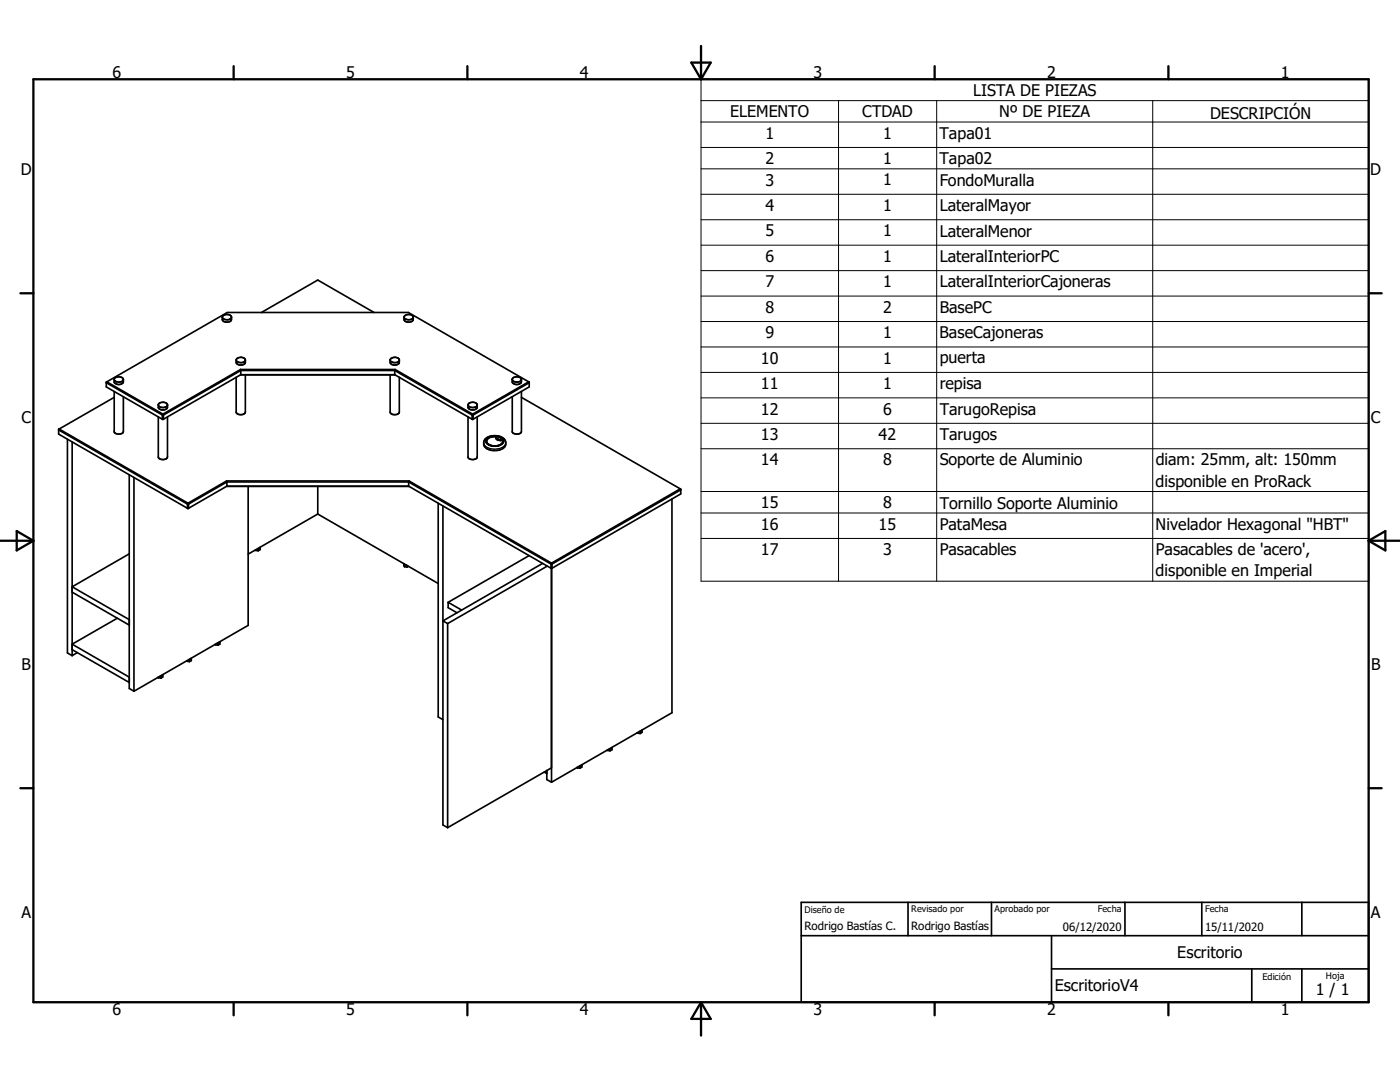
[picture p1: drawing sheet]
<svg xmlns="http://www.w3.org/2000/svg" width="279mm" height="216mm" viewBox="0 0 279 216" stroke-linecap="round" stroke-linejoin="round" font-family="sans-serif">
<g fill="none" stroke="#000" stroke-width=".33">
<path d="M21.3 76.2l-.1 1 11.2 6.5M21.3 76.2l-.1 .2 11.2 6.4M21.3 76.2l11.2 6.4M21.3 76.2l24.1-13.8h36.1l24 13.8M22.8 79.3l-11 6.3M22.8 78.1v8.1a1.12 1.12 0 0 0 1.8-.1v-6.9M22.9 75.4a1.17 1.17 0 0 1 1.7 .3v.5a1.11 1.11 0 0 1-1.8 .1zM24.6 75.7a1.05 1.05 0 0 1-1.8 0M44.4 63.3v.4a1.05 1.05 0 0 0 1.8 0v-.5a1.07 1.07 0 0 0-1.8 .1 1.13 1.13 0 0 0 1.8 .1M47.1 71.8a1.11 1.11 0 0 0 1.9 .1M47.3 71.5a1.14 1.14 0 0 1 1.7 .3v.5a1.05 1.05 0 0 1-1.9 0zM48 73.7h30.9"/>
<path d="M48 73.7l.1 .2M48 73.7l-15.5 8.9M48 74.8h30.9M48.1 73.9h30.7M48.1 73.9l-15.5 8.9M48.1 73.9v.9l-15.5 8.9M49 74.8v7.4a1.07 1.07 0 0 1-1.9 0v-6.9M52.2 62.4l11.2-6.5 11.3 6.5M77.9 74.8v7.4a1.08 1.08 0 0 0 1.8 0v-6.9M77.9 71.8a1.11 1.11 0 0 0 1.8 .1M78 71.5a1.14 1.14 0 0 1 1.7 .3v.5a1.05 1.05 0 0 1-1.8 0zM78.8 73.9l15.4 8.9"/>
<path d="M78.8 73.9v.9l15.4 8.9M78.9 73.7l15.4 8.9M78.9 73.7l-.1 .2M80.6 63.3v.4a1.05 1.05 0 0 0 1.9 0v-.5a1.07 1.07 0 0 0-1.9 .1 1.13 1.13 0 0 0 1.9 .1M102.4 75.4a1.17 1.17 0 0 1 1.7 .3v.5a1.09 1.09 0 0 1-1.9 .1zM104.1 79.3l31.7 18.2M104.1 78.1v8a1.12 1.12 0 0 1-1.9 .1v-7M104.1 75.7a1.05 1.05 0 0 1-1.9 0M105.5 76.2l.1 1-11.2 6.5M105.5 76.2l.1 .2-11.2 6.4M105.5 76.2l-11.2 6.4M11.8 85.6l-.1 1 25.7 14.8"/>
<path d="M11.8 85.6l-.1 .2 25.7 14.8M11.8 85.6l25.7 14.8M13.5 87.6v42.7l.9 .5M14.4 88.2v42.6M25.8 94.7v42.7l.9 .5M26.7 95.3v42.6M31.6 83.2v8a1.05 1.05 0 0 0 1.8 0v-8M31.6 80.8a1.11 1.11 0 0 0 1.8 .1M31.7 80.5a1.14 1.14 0 0 1 1.7 .3v.5a1.05 1.05 0 0 1-1.8 0v-.6zM32.4 83.7h.2M32.4 82.8h.2M32.4 82.8v.9"/>
<path d="M32.5 82.6l.1 .2M32.5 82.6l-.1 .2M32.6 82.8v.9M45.2 97.1h36.4M45.2 96h36.4M45.2 96l.1 .2M45.2 96l-7.7 4.4M45.3 97h36.3M45.3 97l-7.7 4.4M45.3 96.2h36.3M45.3 96.2l-7.7 4.4M45.3 96.2v.8"/>
<path d="M49.5 97.1v27.7l-22.8 13.1M63.4 97.1v5.5M81.6 97l28.4 16.4M81.6 96.2l28.4 16.3M81.6 96.2v.8M81.6 96l28.5 16.4M81.6 96v.2M93.4 83.2v8a1.13 1.13 0 0 0 1.8 .1v-8.1M93.4 80.8v.5a1.11 1.11 0 0 0 1.8 .1v-.6a1.05 1.05 0 0 0-1.8 0 1.11 1.11 0 0 0 1.8 .1M94.2 83.7h.2M94.2 82.8h.2M94.2 82.8v.9"/>
<path d="M94.3 82.6l.1 .2M94.3 82.6l-.1 .2M94.4 82.8v.9M96.8 87.6a2.85 2.85 0 0 1 4 .3 1.35 1.35 0 0 1-1.2 1.9 2.53 2.53 0 0 1-3-1v-.8zM97.1 88l.1 .5 .7 .4M97.1 88.1l.2 .4 .6 .4M97.3 87.6l-.2 .3M97.3 87.6a2.21 2.21 0 0 1 3 .2M97.9 88.9l.7 .1M97.9 88.9l.5 .1M98 87.2l-.6 .3-.3 .5M99 87.5l.1 .1"/>
<path d="M99.1 87.6l.9 .3M99.1 87.1l-1 .1M99.1 87.1l-.1 .4M99.1 87.6l.4 .2 .5 .1M99.6 88.9l-.8 .1M99.6 88.9l-1 .1M100 88.7l-.4 .2M100.3 87.8l.1 .2M100.3 87.8v.5l-.3 .4M100.3 87.8l-.3 .1M134.1 99.6v42.6l-24 13.9M135.8 97.5l.1 1.1-25.7 14.8"/>
<path d="M135.8 97.5l.1 .2-25.7 14.8M135.8 97.5l-25.7 14.9M14.4 118.2l11.4 6.5M25.8 110.5l-11.4 6.6 11.4 6.5M37.4 101.4h.2M37.4 100.6h.2M37.4 100.6v.8M37.5 100.4l-.1 .2M37.5 100.4l.1 .2M37.6 100.6v.8M51 109.7v.1M51 109.8l.5 .1"/>
<path d="M51.4 109.5h.1M51.5 109.5v.4M51.9 109.2v.1M51.9 109.3v.4l-.4 .2M51.9 109.3l-.4 .2M63.4 102.6l24.1 13.8M63.4 102.6l-13.9 8M80.6 112.5l.1 .6M80.6 112.5l.1 .2M80.7 113.1l.5 .1M80.7 112.7h.4M80.7 112.7v.4"/>
<path d="M81.2 112.8v.4M81.5 113l-.3 .2M87.5 100.4v42.7l.9 .5M88.4 101v63.6l.9 .6M105.6 110.9l-16.2 9.3M108.3 112.4l-19.9 11.5 .9 .5M109.2 113l-19.9 11.4M110 113.4h.2M110 113.4h.1M110 112.5h.2M110 112.5v.9M110.1 113.4v42.7"/>
<path d="M110.1 112.4l-.1 .1M110.1 112.4l.1 .1M110.2 113.4h-.1M110.2 112.5v.9M14.4 129.6l11.4 6.6M15.4 130.2l-1 .6M23.4 123.4l-9 5.1 11.4 6.6M31.5 135.1l.1 .1M31.6 135.1v.1M31.6 135.2l.5 .1M32 134.9h.1M32.1 134.9v.4"/>
<path d="M32.4 134.6l.1 .1M32.5 134.7v.4l-.4 .2M32.5 134.7l-.4 .2M37.2 131.9h.1M37.3 131.9l.5 .1M37.3 131.8v.1M37.7 131.6h.1M37.8 131.6v.4M38.1 131.4h.1M38.2 131.4v.4l-.4 .2M38.2 131.4l-.4 .2M42.9 128.6l.1 .1"/>
<path d="M43 128.7h.5M43 128.6v.1M43.4 128.3l.1 .1M43.5 128.4v.3M43.8 128.1h.1M43.9 128.1v.4l-.4 .2M43.9 128.1l-.4 .3M89.3 124.4v40.8M89.4 120.2v1.1l1.8 1M89.4 120.2l2.7 1.5M108.6 154.1l.5 .3M109.1 153.7v1.9l1 .5"/>
<path d="M110.1 153.2l-20.8 12M115.2 153.1v.1M115.2 153.2l.5 .1M115.6 152.9h.1M115.7 152.9v.4M116.1 152.6v.1M116.1 152.7v.4l-.4 .2M116.1 152.7l-.4 .2M121.2 149.7h.1M121.2 149.7l.5 .1M121.2 149.6v.1M121.6 149.4h.1"/>
<path d="M121.7 149.4v.4M122.1 149.2h.1M122.1 149.2v.4l-.4 .2M122.1 149.2l-.4 .2M127.2 146.2l.6 .2M127.6 146h.2M127.8 146v.4M128.1 145.7v.1M128.1 145.8v.3l-.3 .3M128.1 145.8l-.3 .2M159.9 186.7h113.2M159.9 180.1h113.2v19.9h-113.2z"/>
<path d="M181.2 180.1v6.6M197.9 180.1v6.6M209.9 193.3h63.2M209.9 186.7v13.3M224.5 180.1v6.6M239.8 180.1v6.6M249.8 193.3v6.7M259.8 180.1v6.6M259.8 193.3v6.7"/>
</g>
<path d="M96.5 88.3a2.26 2.26 0 0 0 2.8 1.3 1.67 1.67 0 0 0 1.6-1.3M97.1 87.5a2.39 2.39 0 0 1 3.5 .4 1.38 1.38 0 0 1-1.6 1.2 1.66 1.66 0 0 1-2.1-1.1z" fill="none" stroke="#000" stroke-width=".23"/>
<g fill="none" stroke="#000" stroke-width=".46">
<path d="M6.7 15.8h266.4v184.2h-266.4zM46.6 13.2v2.6M93.3 13.2v2.6M138 12.5h3.8l-1.9 3.3zM139.9 9.2v6.6M186.5 13.2v2.6M233.2 13.2v2.6M4.1 58.5h2.6M273.1 58.5h2.6M0 107.9h6.7M3.3 106l3.4 1.9-3.4 1.9zM273.1 107.9h6.3"/>
<path d="M273.1 107.9l3.4-1.9v3.8zM4.1 157.3h2.6M273.1 157.3h2.6M46.6 200v2.6M93.3 200v2.6M139.9 200v6.6M139.9 200l1.9 3.3h-3.8zM186.5 200v2.6M233.2 200v2.6"/>
</g>
<g fill="none" stroke="#000" stroke-width=".2">
<path d="M139.9 15.8h133.3v100.2h-133.3zM139.9 20.1h133.3M139.9 24.3h133.3M139.9 29.4h133.3M139.9 33.7h133.3M139.9 38.8h133.3M167.3 20.1v95.9M186.9 20.1v95.9M230.1 20.1v95.9M139.9 43.8h133.3M139.9 48.9h133.3M139.9 54h133.3"/>
<path d="M139.9 59.1h133.3M139.9 64.2h133.3M139.9 69.2h133.3M139.9 74.3h133.3M139.9 79.4h133.3M139.9 84.5h133.3M139.9 89.5h133.3M139.9 98.1h133.3M139.9 102.4h133.3M139.9 107.4h133.3"/>
</g>
<g font-size="3.2">
<text x="22.5" y="15.6">6</text>
<text x="69.1" y="15.6">5</text>
<text x="115.7" y="15.6">4</text>
<text x="162.3" y="15.6">3</text>
<text x="209" y="15.6">2</text>
<text x="255.6" y="15.6">1</text>
<text x="145.7" y="23.4">ELEMENTO</text>
<text x="172.1" y="23.4">CTDAD</text>
<text x="194.2" y="19.1">LISTA DE PIEZAS</text>
<text x="199.4" y="23.4">Nº DE PIEZA</text>
<text x="241.5" y="23.8">DESCRIPCIÓN</text>
<text x="152.7" y="27.7">1</text>
<text x="176.2" y="27.7">1</text>
<text x="187.5" y="27.7">Tapa01</text>
<text x="4.1" y="35">D</text>
<text x="152.7" y="32.8">2</text>
<text x="176.2" y="32.8">1</text>
<text x="187.5" y="32.8">Tapa02</text>
<text x="273.5" y="35">D</text>
<text x="152.7" y="37">3</text>
<text x="176.2" y="37">1</text>
<text x="187.5" y="37.1">FondoMuralla</text>
<text x="152.7" y="42.1">4</text>
<text x="152.7" y="47.2">5</text>
<text x="176.2" y="42.1">1</text>
<text x="176.2" y="47.2">1</text>
<text x="187.5" y="42.2">LateralMayor</text>
<text x="187.5" y="47.2">LateralMenor</text>
<text x="152.7" y="52.2">6</text>
<text x="176.2" y="52.2">1</text>
<text x="187.5" y="52.3">LateralInteriorPC</text>
<text x="152.7" y="57.3">7</text>
<text x="176.2" y="57.3">1</text>
<text x="187.5" y="57.4">LateralInteriorCajoneras</text>
<text x="152.7" y="62.4">8</text>
<text x="176.2" y="62.4">2</text>
<text x="187.5" y="62.4">BasePC</text>
<text x="152.7" y="67.5">9</text>
<text x="176.2" y="67.5">1</text>
<text x="187.5" y="67.5">BaseCajoneras</text>
<text x="151.8" y="72.6">10</text>
<text x="151.8" y="77.6">11</text>
<text x="176.2" y="72.6">1</text>
<text x="176.2" y="77.6">1</text>
<text x="187.5" y="72.5">puerta</text>
<text x="187.5" y="77.6">repisa</text>
<text x="151.8" y="82.7">12</text>
<text x="176.2" y="82.7">6</text>
<text x="187.5" y="82.7">TarugoRepisa</text>
<text x="4.3" y="84.4">C</text>
<text x="151.8" y="87.8">13</text>
<text x="175.3" y="87.8">42</text>
<text x="187.5" y="87.8">Tarugos</text>
<text x="273.6" y="84.4">C</text>
<text x="151.8" y="92.9">14</text>
<text x="176.2" y="92.9">8</text>
<text x="187.5" y="92.9">Soporte de Aluminio</text>
<text x="230.6" y="92.9">diam: 25mm, alt: 150mm</text>
<text x="151.8" y="101.4">15</text>
<text x="176.2" y="101.4">8</text>
<text x="187.5" y="101.5">Tornillo Soporte Aluminio</text>
<text x="230.6" y="97.2">disponible en ProRack</text>
<text x="151.8" y="105.7">16</text>
<text x="175.3" y="105.7">15</text>
<text x="187.5" y="105.7">PataMesa</text>
<text x="230.6" y="105.7">Nivelador Hexagonal &quot;HBT&quot;</text>
<text x="151.8" y="110.7">17</text>
<text x="176.2" y="110.7">3</text>
<text x="187.5" y="110.8">Pasacables</text>
<text x="230.6" y="110.8">Pasacables de 'acero',</text>
<text x="230.6" y="115">disponible en Imperial</text>
<text x="4.3" y="133.7">B</text>
<text x="273.6" y="133.7">B</text>
<text x="4.3" y="183.1">A</text>
<text x="273.6" y="183.1">A</text>
<text x="235" y="191.1">Escritorio</text>
<text x="210.5" y="197.8">EscritorioV4</text>
<text x="22.5" y="202.6">6</text>
<text x="69.1" y="202.6">5</text>
<text x="115.7" y="202.6">4</text>
<text x="162.3" y="202.6">3</text>
<text x="209" y="202.6">2</text>
<text x="255.6" y="202.6">1</text>
<text x="262.6" y="198.6">1 / 1</text>
</g>
<g font-size="2.3">
<text x="160.5" y="185.5">Rodrigo Bastías C.</text>
<text x="181.9" y="185.5">Rodrigo Bastías</text>
<text x="212.1" y="185.7">06/12/2020</text>
<text x="240.5" y="185.7">15/11/2020</text>
</g>
<g font-size="1.8">
<text x="160.5" y="182.2">Diseño de</text>
<text x="181.9" y="182.1">Revisado por</text>
<text x="198.5" y="182.1">Aprobado por</text>
<text x="219.1" y="182.1">Fecha</text>
<text x="240.5" y="182.1">Fecha</text>
<text x="252" y="195.5">Edición</text>
<text x="264.6" y="195.3">Hoja</text>
</g>
</svg>
